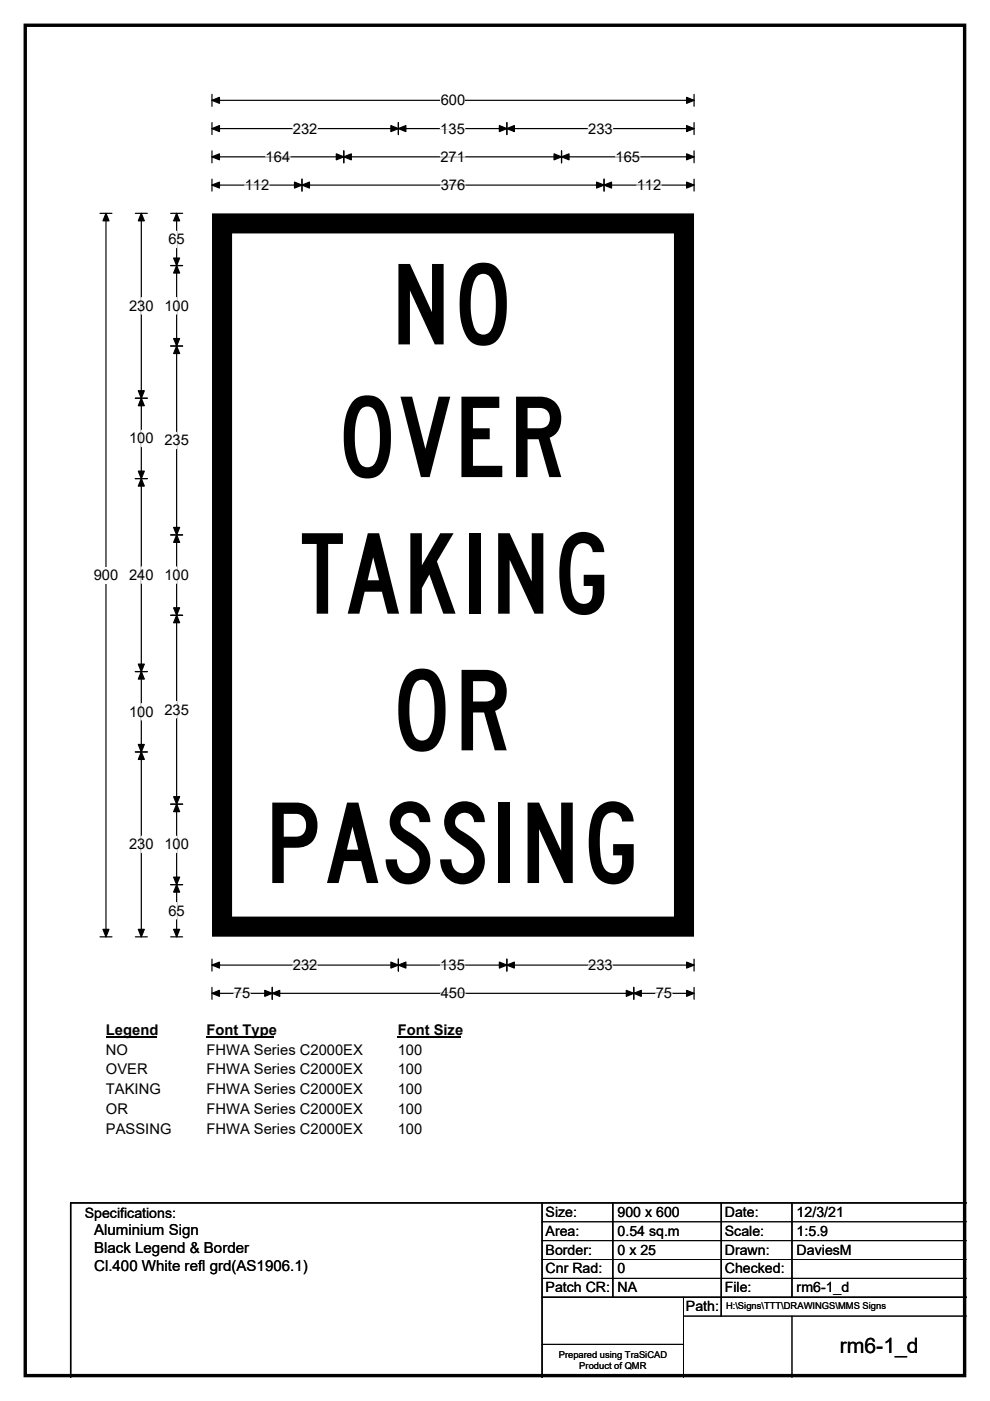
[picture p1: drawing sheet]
<svg xmlns="http://www.w3.org/2000/svg" width="210mm" height="297mm" viewBox="0 0 210 297" stroke-linecap="round" stroke-linejoin="round" font-family="sans-serif">
<path d="M5.4 5.4h199.2v286.3h-199.2z" fill="none" stroke="#000" stroke-width=".72"/>
<path d="M45 21.3h102.2M45 20v2.5M147.2 20v2.5" fill="none" stroke="#000" stroke-width=".25"/>
<path d="M45 21.3l1.5-.7v1.3zM145.6 20.6l1.6 .7-1.6 .6z" fill="#000" stroke="#000" stroke-width=".25"/>
<path d="M93.5 19.5h5.2v3.5h-5.2z" fill="#fff"/>
<g fill="none" stroke="#000" stroke-width=".25">
<path d="M45 27.3h102.2M45 26v2.5M45 32v2.5M45 38v2.5M45 33.3h102.2M45 39.2h102.2M64.1 38v2.5M72.9 32v2.5M84.5 26v2.5M107.5 26v2.5M119.1 32v2.5M128.1 38v2.5"/>
<path d="M147.2 26v2.5M147.2 32v2.5M147.2 38v2.5M21.2 45.2h2.5M22.5 45.2v153.4M21.2 198.6h2.5M45 203.3v2.6M45 209.3v2.6M45 204.6h102.2M45 210.6h102.2M57.7 209.3v2.6M84.5 203.3v2.6"/>
<path d="M107.5 203.3v2.6M134.4 209.3v2.6M147.2 203.3v2.6M147.2 209.3v2.6"/>
</g>
<g fill="#000" stroke="#000" stroke-width=".25">
<path d="M45 27.3l1.5-.7v1.3zM45 33.3l1.5-.7v1.3zM45 39.2l1.5-.6v1.3zM64.1 39.2l1.5-.6v1.3zM62.5 38.6l1.6 .6-1.6 .7zM72.9 33.3l1.6-.7v1.3zM71.3 32.6l1.6 .7-1.6 .6zM84.5 27.3l1.6-.7v1.3zM82.9 26.6l1.6 .7-1.6 .6zM105.9 26.6l1.6 .7-1.6 .6zM107.5 27.3l1.6-.7v1.3zM117.5 32.6l1.6 .7-1.6 .6z"/>
<path d="M119.1 33.3l1.6-.7v1.3zM126.5 38.6l1.6 .6-1.6 .7zM128.1 39.2l1.6-.6v1.3zM145.6 26.6l1.6 .7-1.6 .6zM145.6 32.6l1.6 .7-1.6 .6zM145.6 38.6l1.6 .6-1.6 .7zM22.5 45.2l.6 1.6h-1.3zM21.8 197h1.3l-.6 1.6zM45 204.6l1.5-.6v1.3zM45 210.6l1.5-.6v1.2zM57.7 210.6l1.6-.6v1.2zM56.2 210l1.5 .6-1.5 .6z"/>
<path d="M84.5 204.6l1.6-.6v1.3zM82.9 204l1.6 .6-1.6 .7zM105.9 204l1.6 .6-1.6 .7zM107.5 204.6l1.6-.6v1.3zM132.8 210l1.6 .6-1.6 .6zM134.4 210.6l1.6-.6v1.2zM145.6 204l1.6 .6-1.6 .7zM145.6 210l1.6 .6-1.6 .6z"/>
</g>
<g fill="none" stroke="#fff" stroke-width=".25">
<path d="M51.9 39.2h5.2M56.3 33.3h5.3M62.1 27.3h5.2M93.4 27.3h5.2M93.4 33.3h5.2M93.5 39.2h5.2M124.8 27.3h5.2M130.6 33.3h5.2M135.1 39.2h5.2M49.6 210.6h3.5M62.1 204.6h5.2M93.4 204.6h5.2"/>
<path d="M93.5 210.6h5.2M124.8 204.6h5.2M139.1 210.6h3.5"/>
</g>
<path d="M19.9 120.2h5.2v3.5h-5.2z" fill="#fff"/>
<g fill="none" stroke="#000" stroke-width=".25">
<path d="M28.7 45.2h2.5M30 45.2v153.4M36.2 45.2h2.5M36.2 56.3h2.5M37.5 45.2v153.4M36.2 73.4h2.5M28.7 84.4h2.5M28.7 101.5h2.5M36.2 113.4h2.5M36.2 130.5h2.5M28.7 142.4h2.5M28.7 159.4h2.5"/>
<path d="M36.2 170.5h2.5M28.7 198.6h2.5M36.2 198.6h2.5M36.2 187.6h2.5"/>
</g>
<g fill="#000" stroke="#000" stroke-width=".25">
<path d="M30 45.2l.6 1.6h-1.3zM37.5 56.3l.6 1.6h-1.3zM37.5 45.2l.6 1.6h-1.3zM36.8 54.7h1.3l-.6 1.6zM36.8 71.8h1.3l-.6 1.6zM37.5 73.4l.6 1.6h-1.3zM30 84.4l.6 1.6h-1.3zM29.3 82.8h1.3l-.6 1.6zM29.3 99.9h1.3l-.6 1.6zM30 101.5l.6 1.6h-1.3zM36.8 111.8h1.3l-.6 1.6zM37.5 113.4l.6 1.6h-1.3z"/>
<path d="M36.8 128.9h1.3l-.6 1.6zM37.5 130.5l.6 1.5h-1.3zM29.3 140.8h1.3l-.6 1.6zM30 142.4l.6 1.6h-1.3zM29.3 157.8h1.3l-.6 1.6zM30 159.4l.6 1.6h-1.3zM36.8 168.9h1.3l-.6 1.6zM37.5 170.5l.6 1.6h-1.3zM29.3 197h1.3l-.6 1.6zM36.8 186h1.3l-.6 1.6zM37.5 187.6l.6 1.5h-1.3zM36.8 197h1.3l-.6 1.6z"/>
</g>
<path d="M37.5 49v3.5M30 63.1v3.5M37.5 63.1v3.5M30 91.2v3.5M37.5 91.7v3.4M30 120.2v3.5M37.5 120.2v3.5M30 149.2v3.5M37.5 148.7v3.5M30 177.3v3.5M37.5 177.3v3.5M37.5 191.3v3.5" fill="none" stroke="#fff" stroke-width=".25"/>
<path d="M22.5 216.6h10.7v3.5h-10.7z" fill="#fff"/>
<path d="M22.5 219.9h10.7" fill="none" stroke="#000" stroke-width=".32"/>
<path d="M43.8 216.6h14.4v3.5h-14.4z" fill="#fff"/>
<path d="M43.8 219.9h14.4" fill="none" stroke="#000" stroke-width=".32"/>
<path d="M84.3 216.6h13.5v3.5h-13.5z" fill="#fff"/>
<path d="M84.3 219.9h13.5" fill="none" stroke="#000" stroke-width=".32"/>
<g fill="#fff">
<path d="M22.5 220.8h4.6v3.5h-4.6z"/>
<path d="M43.8 220.8h33.1v3.5h-33.1z"/>
<path d="M84.3 220.8h5.3v3.5h-5.3z"/>
<path d="M22.5 225h8.8v3.5h-8.8z"/>
<path d="M43.8 225h33.1v3.5h-33.1z"/>
<path d="M84.3 225h5.3v3.5h-5.3z"/>
<path d="M22.5 229.2h11.6v3.5h-11.6z"/>
<path d="M43.8 229.2h33.1v3.5h-33.1z"/>
<path d="M84.3 229.2h5.3v3.5h-5.3z"/>
<path d="M22.5 233.4h4.6v3.5h-4.6z"/>
<path d="M43.8 233.4h33.1v3.5h-33.1z"/>
<path d="M84.3 233.4h5.3v3.5h-5.3z"/>
<path d="M22.5 237.6h13.8v3.4h-13.8z"/>
<path d="M43.8 237.6h33.1v3.4h-33.1z"/>
<path d="M84.3 237.6h5.3v3.4h-5.3z"/>
<path d="M45 45.3h102.2v153.3h-102.2z"/>
</g>
<path d="M45 45.2h102.2v153.4h-102.2z" fill="none" stroke="#fff" stroke-width=".21"/>
<path d="M47.1 47.4h98v149.1h-98z" fill="none" stroke="#000" stroke-width="4.3"/>
<path d="M115 255v37M130 255v20M153 255v24M168 255v20M205 255h-190v37M115 275h90" fill="none" stroke="#000" stroke-width=".3"/>
<path d="M115 259h90M115 263h90M115 267h90M115 271h90M145 279h60M145 275v17M168 279v13M115 285h30" fill="none" stroke="#000" stroke-width=".21"/>
<g font-size="23.7">
<text x="82.6" y="73">NO</text>
<text x="71.4" y="101.2">OVER</text>
<text x="63.5" y="130.1">TAKING</text>
<text x="83" y="159.1">OR</text>
<text x="55.9" y="187.2">PASSING</text>
</g>
<text font-size="4.5" x="178.1" y="286.9">rm6-1_d</text>
<g font-size="3.2">
<text x="20" y="261.9">Aluminium Sign</text>
<text x="20" y="265.7">Black Legend &amp; Border</text>
<text x="20" y="269.6">Cl.400 White refl grd(AS1906.1)</text>
</g>
<g font-size="3.1">
<text x="93.5" y="22.3">600</text>
<text x="62.1" y="28.3">232</text>
<text x="93.4" y="28.3">135</text>
<text x="124.8" y="28.3">233</text>
<text x="56.3" y="34.3">164</text>
<text x="93.4" y="34.3">271</text>
<text x="130.6" y="34.3">165</text>
<text x="51.9" y="40.3">112</text>
<text x="93.5" y="40.3">376</text>
<text x="135.1" y="40.3">112</text>
<text x="35.7" y="51.8">65</text>
<text x="27.4" y="65.9">230</text>
<text x="34.9" y="65.9">100</text>
<text x="27.4" y="94">100</text>
<text x="34.9" y="94.4">235</text>
<text x="19.9" y="123">900</text>
<text x="27.4" y="123">240</text>
<text x="34.9" y="123">100</text>
<text x="27.4" y="152">100</text>
<text x="34.9" y="151.5">235</text>
<text x="27.4" y="180.1">230</text>
<text x="34.9" y="180.1">100</text>
<text x="35.7" y="194.1">65</text>
<text x="62.1" y="205.7">232</text>
<text x="93.4" y="205.7">135</text>
<text x="124.8" y="205.7">233</text>
<text x="49.6" y="211.7">75</text>
<text x="93.5" y="211.7">450</text>
<text x="139.1" y="211.7">75</text>
<text x="22.5" y="219.4">Legend</text>
<text x="43.8" y="219.4">Font Type</text>
<text x="84.3" y="219.4">Font Size</text>
<text x="22.5" y="223.6">NO</text>
<text x="22.5" y="227.8">OVER</text>
<text x="43.8" y="223.6">FHWA Series C2000EX</text>
<text x="43.8" y="227.8">FHWA Series C2000EX</text>
<text x="84.3" y="223.6">100</text>
<text x="84.3" y="227.8">100</text>
<text x="22.5" y="232">TAKING</text>
<text x="43.8" y="232">FHWA Series C2000EX</text>
<text x="84.3" y="232">100</text>
<text x="22.5" y="236.2">OR</text>
<text x="43.8" y="236.2">FHWA Series C2000EX</text>
<text x="84.3" y="236.2">100</text>
<text x="22.5" y="240.3">PASSING</text>
<text x="43.8" y="240.3">FHWA Series C2000EX</text>
<text x="84.3" y="240.3">100</text>
</g>
<g font-size="3">
<text x="115.7" y="258">Size:</text>
<text x="131" y="258">900 x 600</text>
<text x="153.7" y="258">Date:</text>
<text x="169" y="258">12/3/21</text>
<text x="18" y="258.2">Specifications:</text>
<text x="115.7" y="262">Area:</text>
<text x="131" y="262">0.54 sq.m</text>
<text x="153.7" y="262">Scale:</text>
<text x="169" y="262">1:5.9</text>
<text x="115.7" y="266">Border:</text>
<text x="115.7" y="270">Cnr Rad:</text>
<text x="131" y="266">0 x 25</text>
<text x="131" y="270">0</text>
<text x="153.7" y="266">Drawn:</text>
<text x="153.7" y="270">Checked:</text>
<text x="169" y="266">DaviesM</text>
<text x="115.7" y="274">Patch CR:</text>
<text x="131" y="274">NA</text>
<text x="153.7" y="274">File:</text>
<text x="169" y="274">rm6-1_d</text>
<text x="145.5" y="278">Path:</text>
</g>
<g font-size="2">
<text x="154" y="277.6">H:\Signs\TTT\DRAWINGS\MMS Signs</text>
<text x="118.5" y="287.8">Prepared using TraSiCAD</text>
<text x="122.9" y="290.2">Product of QMR</text>
</g>
</svg>
